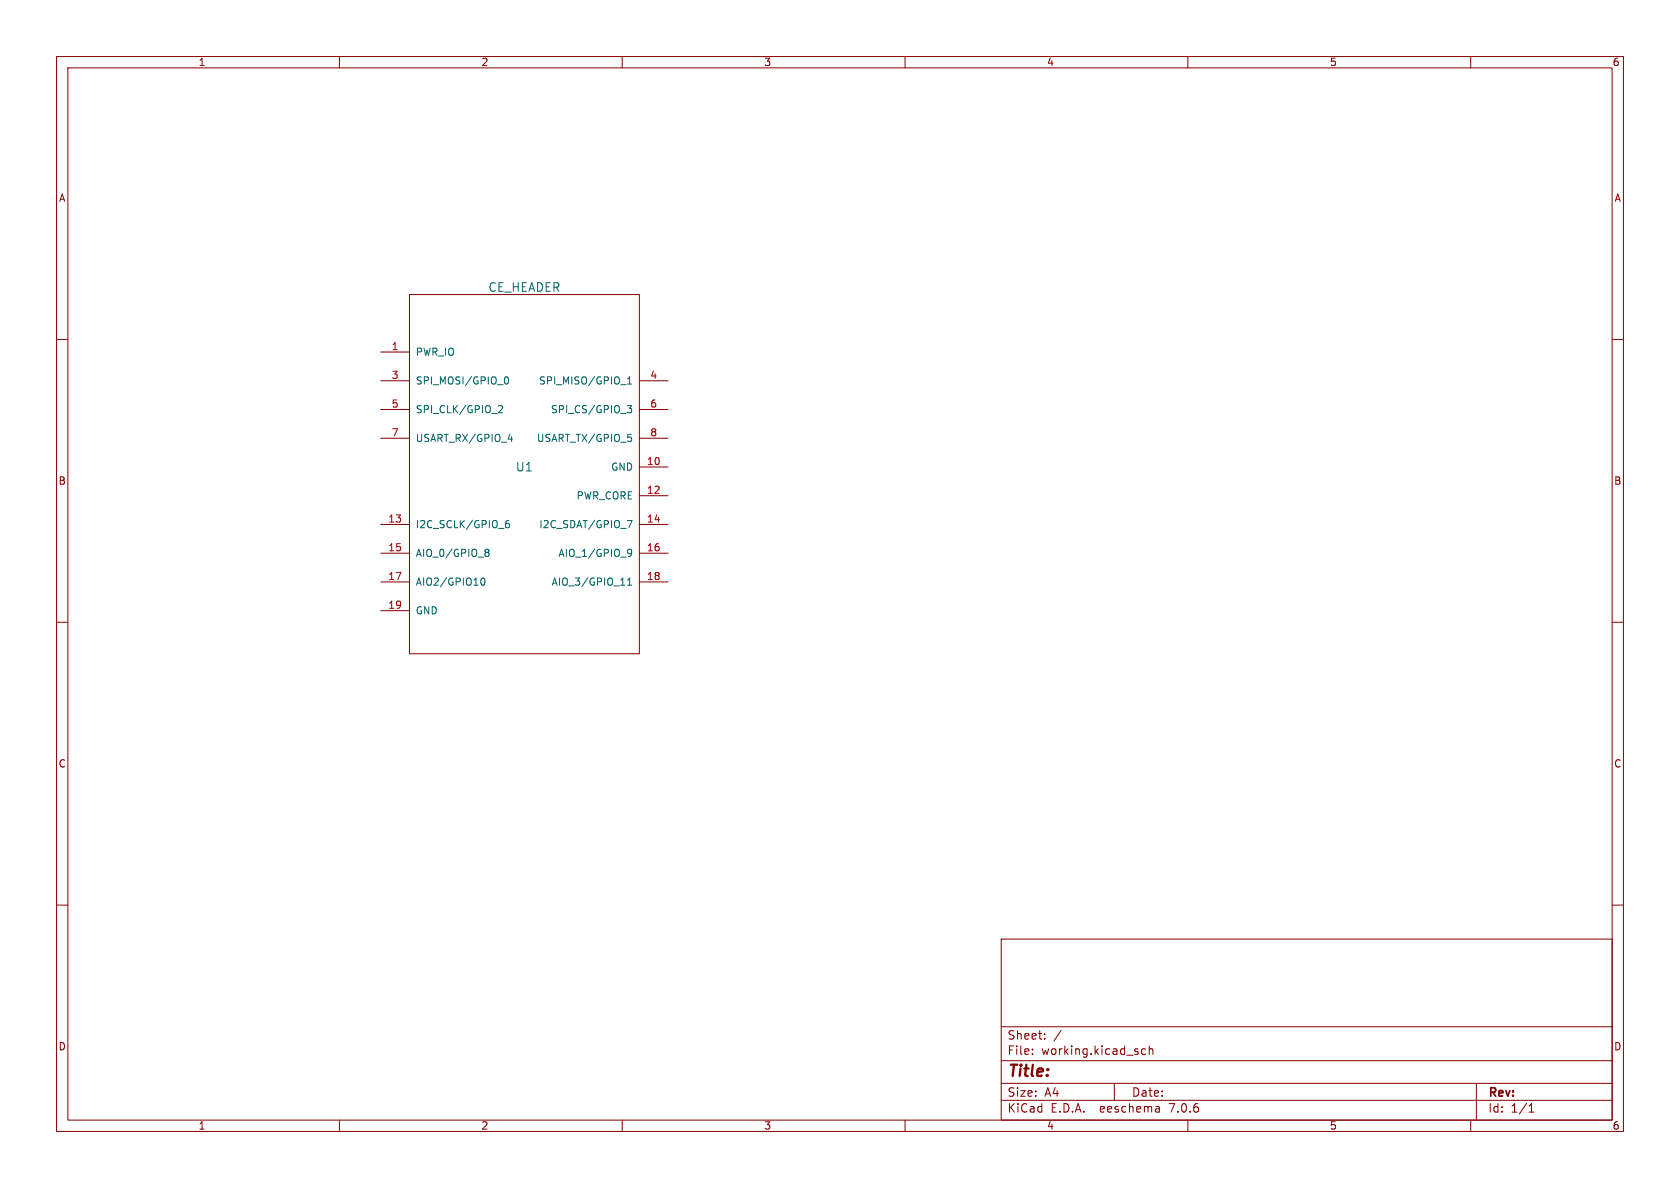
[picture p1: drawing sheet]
<svg xmlns="http://www.w3.org/2000/svg" width="297mm" height="210mm" viewBox="0 0 297 210" stroke-linecap="round" stroke-linejoin="round" font-family="sans-serif">
<g fill="none" stroke="#840000" stroke-width=".18">
<path d="M10 10h277v190h-277zM12 12h273v186h-273zM60 10v2M110 10v2M160 10v2M210 10v2M260 10v2M10 60h2M72.4 52.1h40.6v63.5h-40.6zM285 60h2M67.3 62.2h5.1M67.3 67.3h5.1"/>
<path d="M67.3 72.4h5.1M67.3 77.5h5.1M113 67.3h5.1M113 72.4h5.1M113 77.5h5.1M67.3 92.7h5.1M67.3 97.8h5.1M113 82.6h5.1M113 87.6h5.1M113 92.7h5.1M113 97.8h5.1M10 110h2"/>
<path d="M67.3 102.9h5.1M67.3 108h5.1M113 102.9h5.1M285 110h2M10 160h2M285 160h2M177 166h108v32h-108zM60 198v2M110 198v2M160 198v2M177 194.5h108M177 191.5h108"/>
<path d="M177 187.5h108M177 181.5h108M182.5 186.3v.1M182.5 185.5v.1M184.7 183.6v.1M184.7 182.8v.1M187.6 182.1l-1.3 2M197 191.5v3M202.5 185.5l-.4-.1-.3 .3v.4l.2 .2h.5M203.2 185.5l.2-.1 .3 .1 .1 .9M203.2 184.9v1.5M204.9 195.7l.1 .9"/>
<path d="M205 196.5l-.2 .1M205 196h-.2M210 198v2M260 198v2M261 191.5v6.5M270.3 196.6h.9M270.3 195.5l.4-.4v1.5"/>
</g>
<g fill="none" stroke="#006464" stroke-width=".18">
<path d="M88.1 71.8l.5-.1 .3 .4-.8 .9h.8M89.2 67.1l.1-.4 .2-.1a.68 .68 0 0 1 .4 .7 .68 .68 0 0 1-.4 .6l-.2-.1-.1-.4M89.8 77.6h.8M90.4 77.2v.8M109.7 68h1M110.9 71.7h.8l-.5 .5 .4 .1v.5l-.2 .2-.5-.1M110.9 67l.4-.4v1.3M110.9 67.9h.8M111 76.8h.6M111.4 77.3l.3 .2v.3l-.3 .2M85.8 97.6h.2M85.8 97.2l.4-.1 .2 .1v.2l-.2 .2"/>
<path d="M86 97.6h.2M86 97.6l-.2 .1M86.2 97.6l.2 .3v.3l-.2 .2-.4-.1M90 92l-.4 .1a.86 .86 0 0 0 0 1.2l.4-.1 .1-.5-.3-.2-.3 .1-.1 .1M110.9 92h.8l-.5 1.3M111.1 97.2l.3-.1 .2 .1a.84 .84 0 0 1-.3 1.2h-.2M111.7 97.6l-.3 .3-.3-.1M85.1 102.3l.2-.1a.68 .68 0 0 1 .4 .6 .68 .68 0 0 1-.4 .6l-.2-.1-.1-.3zM110.9 103.4h.8M110.9 102.5l.4-.3v1.2"/>
</g>
<text font-size="2.8" fill="#840000" x="178" y="190.9">Title:</text>
<g font-size="2.1" fill="#006464">
<text x="86.2" y="51.8">CE_HEADER</text>
<text x="91.1" y="83.5">U1</text>
</g>
<g font-size="2.1" fill="#840000">
<text x="178" y="184">Sheet:</text>
<text x="178" y="186.7">File:</text>
<text x="184.1" y="186.7">working.kicad_sch</text>
<text x="178" y="196.9">KiCad</text>
<text x="178" y="194.1">Size:</text>
<text x="184.7" y="194.1">A4</text>
<text x="185.7" y="196.9">E.D.A.</text>
<text x="194.6" y="196.9">eeschema</text>
<text x="200" y="194.1">Date:</text>
<text x="207" y="196.9">7.0.6</text>
<text x="263" y="194.3">Rev:</text>
<text x="263" y="196.9">Id:</text>
<text x="267.1" y="196.9">1/1</text>
</g>
<g font-size="1.8" fill="#840000">
<text x="35" y="11.9">1</text>
<text x="85" y="11.9">2</text>
<text x="135" y="11.9">3</text>
<text x="185" y="11.9">4</text>
<text x="235" y="11.9">5</text>
<text x="285" y="11.9">6</text>
<text x="10.3" y="35.9">A</text>
<text x="285.3" y="35.9">A</text>
<text x="10.3" y="85.9">B</text>
<text x="285.3" y="85.9">B</text>
<text x="10.3" y="135.9">C</text>
<text x="285.3" y="135.9">C</text>
<text x="10.3" y="185.9">D</text>
<text x="285.3" y="185.9">D</text>
<text x="35" y="199.9">1</text>
<text x="85" y="199.9">2</text>
<text x="135" y="199.9">3</text>
<text x="185" y="199.9">4</text>
<text x="235" y="199.9">5</text>
<text x="285" y="199.9">6</text>
</g>
<g font-size="1.8" fill="#a90000">
<text x="69.1" y="62">1</text>
<text x="69.1" y="67.1">3</text>
<text x="114.9" y="67.1">4</text>
<text x="69.1" y="72.1">5</text>
<text x="69.1" y="77.2">7</text>
<text x="114.9" y="72.1">6</text>
<text x="114.9" y="77.2">8</text>
<text x="114.3" y="82.3">10</text>
<text x="114.3" y="87.4">12</text>
<text x="68.5" y="92.5">13</text>
<text x="114.3" y="92.5">14</text>
<text x="68.5" y="97.5">15</text>
<text x="114.3" y="97.5">16</text>
<text x="68.5" y="102.6">17</text>
<text x="68.5" y="107.7">19</text>
<text x="114.3" y="102.6">18</text>
</g>
<g font-size="1.8" fill="#006464">
<text x="73.4" y="63.1">PWR_IO</text>
<text x="73.4" y="68.2">SPI_MOSI/GPIO_0</text>
<text x="95.2" y="68.2">SPI_MISO/GPIO_1</text>
<text x="73.4" y="73.3">SPI_CLK/GPIO_2</text>
<text x="97.3" y="73.3">SPI_CS/GPIO_3</text>
<text x="73.4" y="78.3">USART_RX/GPIO_4</text>
<text x="94.8" y="78.3">USART_TX/GPIO_5</text>
<text x="107.9" y="83.4">GND</text>
<text x="101.8" y="88.5">PWR_CORE</text>
<text x="73.4" y="93.6">I2C_SCLK/GPIO_6</text>
<text x="95.2" y="93.6">I2C_SDAT/GPIO_7</text>
<text x="73.4" y="98.7">AIO_0/GPIO_8</text>
<text x="98.6" y="98.7">AIO_1/GPIO_9</text>
<text x="73.4" y="103.7">AIO2/GPIO10</text>
<text x="97.4" y="103.7">AIO_3/GPIO_11</text>
<text x="73.4" y="108.8">GND</text>
</g>
</svg>
